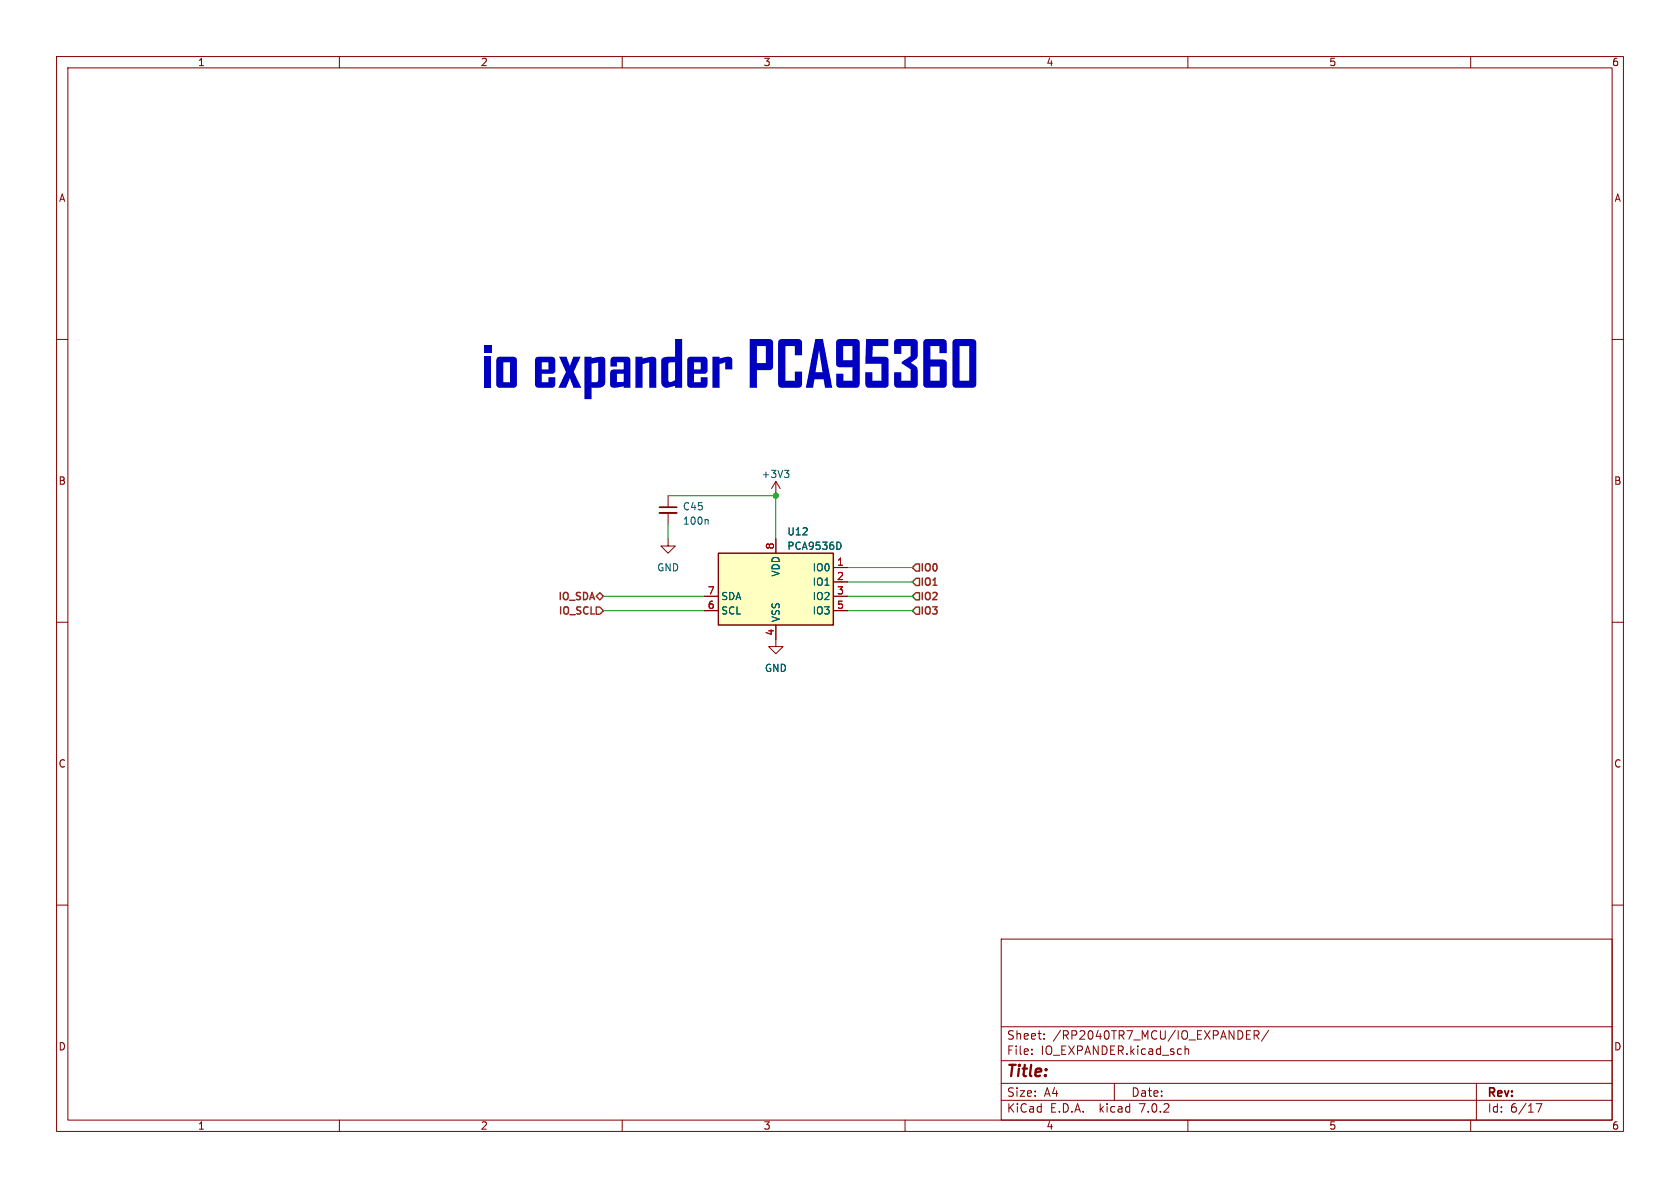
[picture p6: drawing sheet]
<svg xmlns="http://www.w3.org/2000/svg" width="297mm" height="210mm" viewBox="0 0 297 210" stroke-linecap="round" stroke-linejoin="round" font-family="sans-serif">
<g fill="none" stroke="#840000" stroke-width=".18">
<path d="M10 10h277v190h-277zM12 12h273v186h-273zM60 10v2M110 10v2M160 10v2M210 10v2M260 10v2M10 60h2M285 60h2M118.1 95.3v1.2h1.3l-1.3 1.3-1.3-1.3h1.3M118.1 87.6v2.1M118.1 90.7v2"/>
<path d="M137.2 85.1v2.5M137.2 95.3v2.5M137.2 85.1l-.8 1.3M137.2 85.1l.7 1.3M10 110h2M124.5 105.4h2.5M124.5 108h2.5M137.2 110.5v3.8h1.2l-1.2 1.3-1.3-1.3h1.3M147.3 100.3h2.6M147.3 102.9h2.6M147.3 105.4h2.6M147.3 108h2.6"/>
<path d="M285 110h2M10 160h2M285 160h2M177 166h108v32h-108zM60 198v2M110 198v2M160 198v2M177 194.5h108M177 191.5h108M177 187.5h108M177 181.5h108M182.4 186.3v.1"/>
<path d="M182.4 185.5v.1M184.6 183.6v.1M184.6 182.8v.1M197 191.5v3M209.5 184.9v1.5M209.5 185.5l.2-.1 .4 .1v.9M210 198v2M220.4 183.7h.7M220.4 182.2h.7M221.7 183l.7-.1 .2-.2-.1-.4-.2-.1h-.6v1.5M222.1 183l.5 .7M224.3 182.1l-1.3 2"/>
<path d="M260 198v2M261 191.5v6.5M271.6 195.1h1l-.7 1.5"/>
</g>
<path d="M127 97.8h20.3v12.7h-20.3z" fill="#ffffc2" stroke="#ffffc2" stroke-width=".18"/>
<path d="M127 97.8h20.3v12.7h-20.3z" fill="none" stroke="#840000" stroke-width=".25"/>
<path d="M125 91.8l.2 .2v.7M138.7 83.1h.8l-.5 .5M139.2 83.6l.3 .3v.3l-.3 .2M148.4 95.9l.3 .5-.3 .6" fill="none" stroke="#006464" stroke-width=".18"/>
<path d="M116.6 90.7h3" fill="none" stroke="#840000" stroke-width=".33"/>
<path d="M116.6 89.7h3" fill="none" stroke="#840000" stroke-width=".3"/>
<path d="M161.9 99.7h.7v1.3h-.7l-.6-.7zM105.4 105.4l.6-.6 .7 .6-.7 .6zM105.4 107.3h.6l.7 .7-.7 .6h-.6zM161.9 107.3h.7v1.3h-.7l-.6-.6zM161.9 102.2h.7v1.3h-.7l-.6-.6zM161.9 104.8h.7v1.2h-.7l-.6-.6z" fill="none" stroke="#725600" stroke-width=".25"/>
<path d="M118.1 92.7v2.6M118.1 87.6h19.1v7.7M106.7 108h17.8M106.7 105.4h17.8M149.9 108h11.4M149.9 105.4h11.4M149.9 102.9h11.4M149.9 100.3h11.4" fill="none" stroke="#009600" stroke-width=".18"/>
<circle cx="137.2" cy="87.6" r=".46" fill="#009600" stroke="#009600" stroke-width=".18"/>
<g font-size="11.1" fill="#0000c2">
<text x="85.1" y="69.9">ioexpander</text>
<text x="132" y="69.9">PCA95360</text>
</g>
<text font-size="2.8" fill="#840000" x="178" y="190.8">Title:</text>
<g font-size="2.1" fill="#840000">
<text x="178" y="183.9">Sheet:</text>
<text x="186.2" y="183.9">/RP2040TR7_MCU/IO_EXPANDER/</text>
<text x="178" y="186.6">File:</text>
<text x="184" y="186.6">IO_EXPANDER.kicad_sch</text>
<text x="178" y="196.8">KiCad</text>
<text x="178" y="194">Size:</text>
<text x="184.6" y="194">A4</text>
<text x="185.7" y="196.8">E.D.A.</text>
<text x="194.4" y="196.8">kicad</text>
<text x="200" y="194">Date:</text>
<text x="201.5" y="196.8">7.0.2</text>
<text x="263" y="194.2">Rev:</text>
<text x="263" y="196.8">Id:</text>
<text x="267" y="196.8">6/17</text>
</g>
<g font-size="1.8" fill="#840000">
<text x="35" y="11.8">1</text>
<text x="85" y="11.8">2</text>
<text x="135" y="11.8">3</text>
<text x="185" y="11.8">4</text>
<text x="235" y="11.8">5</text>
<text x="285" y="11.8">6</text>
<text x="10.4" y="35.8">A</text>
<text x="285.4" y="35.8">A</text>
<text x="10.3" y="85.8">B</text>
<text x="285.3" y="85.8">B</text>
<text x="10.3" y="135.8">C</text>
<text x="285.3" y="135.8">C</text>
<text x="10.3" y="185.8">D</text>
<text x="285.3" y="185.8">D</text>
<text x="35" y="199.8">1</text>
<text x="85" y="199.8">2</text>
<text x="135" y="199.8">3</text>
<text x="185" y="199.8">4</text>
<text x="235" y="199.8">5</text>
<text x="285" y="199.8">6</text>
</g>
<g font-size="1.8" fill="#006464">
<text x="134.6" y="84.6">+3V3</text>
<text x="120.7" y="90.4">C45</text>
<text x="120.7" y="92.9">100n</text>
<text x="139.1" y="94.8">U12</text>
<text x="116.1" y="101.2">GND</text>
<text x="139.1" y="97.3">PCA9536D</text>
<text x="143.5" y="101.2">IO0</text>
<text x="127.5" y="106.2">SDA</text>
<text x="138" y="102.1" transform="rotate(-90 138 102.1)">VDD</text>
<text x="143.5" y="103.7">IO1</text>
<text x="143.5" y="106.2">IO2</text>
<text x="127.5" y="108.8">SCL</text>
<text x="138" y="110" transform="rotate(-90 138 110)">VSS</text>
<text x="143.5" y="108.8">IO3</text>
<text x="135.2" y="118.9">GND</text>
</g>
<g font-size="1.8" fill="#a90000">
<text x="136.9" y="97.2" transform="rotate(-90 136.9 97.2)">8</text>
<text x="147.9" y="100.1">1</text>
<text x="125.1" y="107.7">6</text>
<text x="125.1" y="105.2">7</text>
<text x="147.9" y="102.6">2</text>
<text x="147.9" y="105.2">3</text>
<text x="147.9" y="107.7">5</text>
<text x="136.9" y="112.4" transform="rotate(-90 136.9 112.4)">4</text>
</g>
<g font-size="1.8" fill="#725600">
<text x="162.8" y="101.3">IO0</text>
<text x="98.4" y="106.4">IO_SDA</text>
<text x="162.8" y="103.8">IO1</text>
<text x="162.8" y="106.4">IO2</text>
<text x="98.4" y="108.9">IO_SCL</text>
<text x="162.8" y="108.9">IO3</text>
</g>
</svg>
